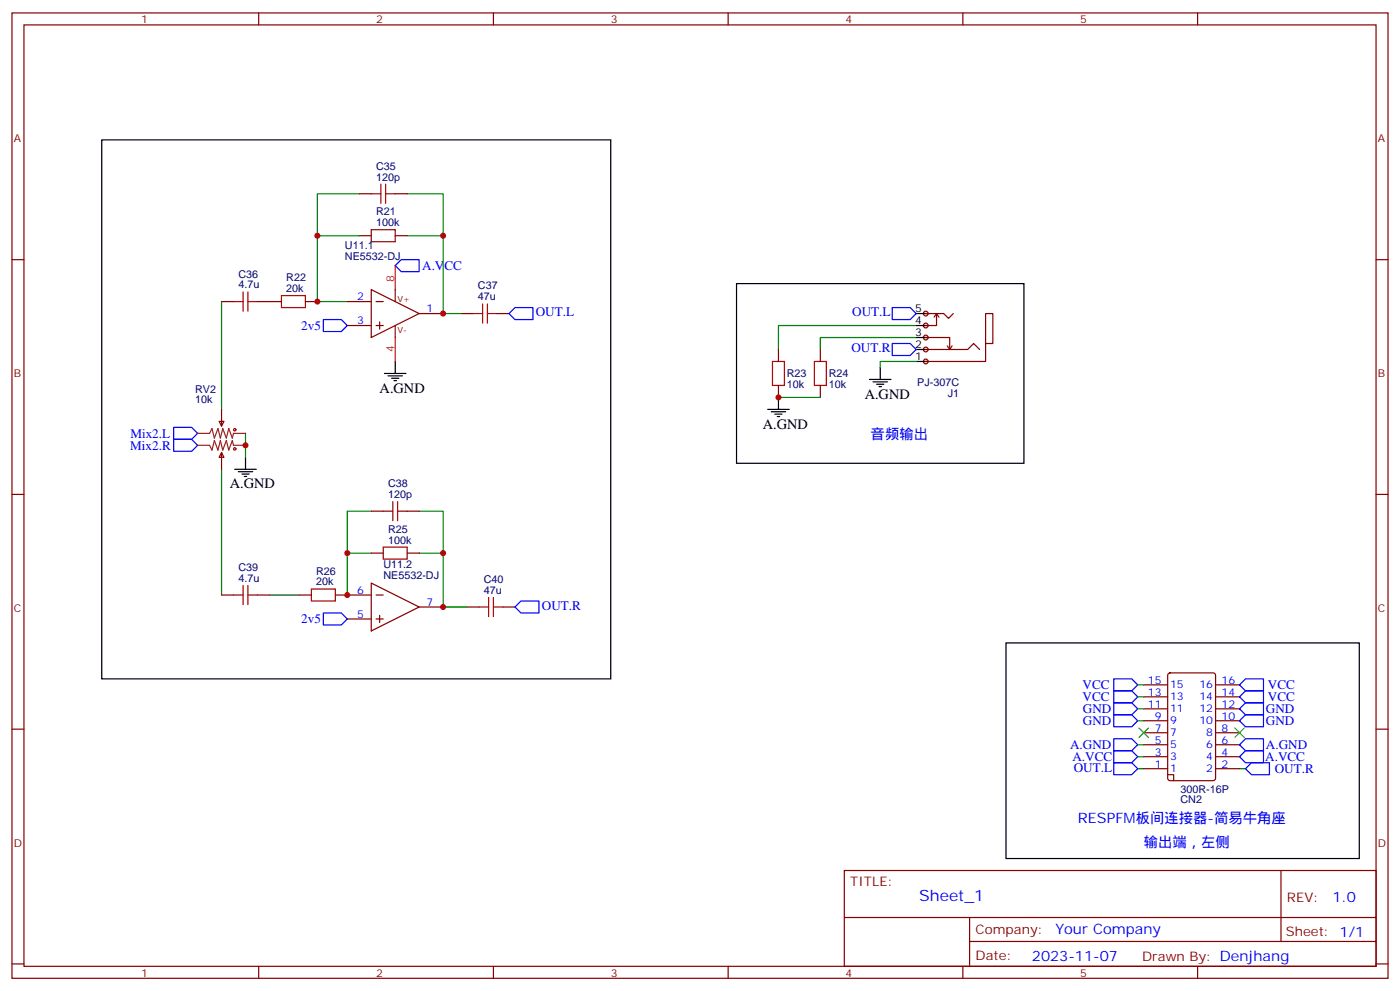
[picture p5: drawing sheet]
<svg xmlns="http://www.w3.org/2000/svg" width="412mm" height="292mm" viewBox="0 0 412 292" stroke-linecap="round" stroke-linejoin="round" font-family="sans-serif">
<g fill="none" stroke="#870000" stroke-width=".35">
<path d="M3.5 3.8h405.4v284.3h-405.4zM7.1 7.3h398.2v277.3h-398.2zM76.2 3.8v3.5M145.3 3.8v3.5M214.5 3.8v3.5M283.6 3.8v3.5M352.8 3.8v3.5M3.5 76.5h3.6M405.3 76.5h3.6M229.3 102.9v3.6M229.3 113.5v3.6M241.7 102.9v3.6"/>
<path d="M241.7 113.5v3.6M3.5 145.6h3.6M405.3 145.6h3.6M3.5 214.8h3.6M405.3 214.8h3.6M248.7 256.4h156.6v28.2h-156.6zM377.3 256.4v20.9M248.7 270.2h156.5M285.6 277.3h119.6M285.6 270.2v14.2M3.5 283.9h3.6M76.2 284.6v3.5"/>
<path d="M145.3 284.6v3.5M214.5 284.6v3.5M283.6 284.6v3.5M352.8 284.6v3.5M405.3 283.9h3.6"/>
</g>
<path d="M217 83.5h84.6v53h-84.6zM229.3 117.1v3.5M226.1 120.6h6.4M227.2 121.3h4.2M228.2 122h2.2M229 122.7h.7" fill="none" stroke="#000" stroke-width=".35"/>
<path d="M269.9 99.4h-28.2v3.5M269.9 95.9h-40.6v7" fill="none" stroke="#008700" stroke-width=".35"/>
<path d="M227.5 106.5h3.6v7h-3.6zM239.9 106.5h3.5v7h-3.5z" fill="none" stroke="#a10000" stroke-width=".35"/>
<g fill="#f0f0f0" stroke="#870000" stroke-width=".35">
<circle cx="272.7" cy="92.4" r=".71"/>
<circle cx="272.7" cy="95.9" r=".71"/>
<circle cx="272.7" cy="99.4" r=".71"/>
<circle cx="272.7" cy="102.9" r=".71"/>
<circle cx="272.7" cy="106.5" r=".71"/>
</g>
<g fill="none" stroke="#000" stroke-width=".35">
<path d="M30 41.2h149.9v158.8h-149.9zM269.9 99.4h3.5M269.9 95.9h3.5M269.9 92.4h3.5M113.2 110h6.4M114.3 110.7h4.2M115.4 111.4h2.1M116.1 112.1h.7M116.4 106.5v3.5M256.1 111.8h6.4M257.2 112.5h4.2M258.2 113.2h2.1"/>
<path d="M258.9 113.9h.7M259.3 108.2v3.6M269.9 106.5h3.5M269.9 102.9h3.5M69.1 138.2h6.4M70.2 138.9h4.2M71.3 139.6h2.1M72.3 134.7v3.5M72 140.3h.7M296.3 189.4h104.1v63.5h-104.1z"/>
</g>
<g fill="none" stroke="#870000" stroke-width=".35">
<path d="M105.8 57.1h3.6M116.4 57.1h3.5M105.8 69.4h3.6M116.4 69.4h3.5M65.3 88.8h3.5M75.8 88.8h7.1M90 88.8h3.5M102.3 88.8h7.1M102.3 95.9h7.1M109.4 85.3l14.1 7.1-14.1 7zM110.8 88.8h2.1M110.8 95.9h2.1"/>
<path d="M111.8 94.8v2.1M116.4 85.3v3.5M116.4 95.9v3.5M123.5 92.4h7M135.8 92.4h3.5M146.4 92.4h3.5M272.7 99.4h7.1v3.5M272.7 92.4h5.3l1.4 1.4 1.4-1.4M275.9 92.4v3.5h-3.2M275.9 92.4l.7 1M275.9 92.4l-.7 1M272.7 102.9h12.3l1.8-1.7 1.8 1.7"/>
<path d="M279 101.9l.8 1M280.5 101.9l-.7 1M290.3 101.2v-8.8h2.2v8.8h-2.2v5.3h-17.6M64.6 124.1h1.4l-.7 1.4zM65.3 133.3l.7 1.4h-1.4zM65.3 120.6v4.9M65.3 133.3v4.9M109.4 150.6h3.5M119.9 150.6h3.6M65.3 175.3h3.5M75.8 175.3h3.6M88.2 175.3h3.5"/>
<path d="M98.8 175.3h10.6M109.4 171.7l14.1 7.1-14.1 7zM109.4 162.9h3.5M110.8 175.3h2.1M119.9 162.9h3.6M123.5 178.8h7M137.6 178.8h3.5M148.2 178.8h3.5M102.3 182.3h7.1M110.8 182.3h2.1M111.8 181.3v2.1M344.2 198.4l.5-.2h12.7l.6 .4 .1 30.6-.5 .7h-12.9l-.7-.4v-30.6z"/>
<path d="M336.9 219.4h7.1M336.9 215.8h7.1M336.9 212.3h7.1M336.9 208.8h7.1M336.9 205.2h7.1M336.9 201.7h7.1M358.1 219.4h7M358.1 215.8h7M358.1 212.3h7M358.1 208.8h7M358.1 205.2h7M358.1 201.7h7"/>
<path d="M336.9 226.4h7.1M336.9 222.9h7.1M344 228.2h1.7v1.7M358.1 226.4h7M358.1 222.9h7"/>
</g>
<g fill="none" stroke="#00f" stroke-width=".35">
<path d="M116.4 78.2l1.8-1.7h5.3v3.5h-5.3zM95.2 94.1h5.3l1.8 1.8-1.8 1.7h-5.3zM149.9 92.4l1.8-1.8h5.3v3.5h-5.3zM262.8 90.6h5.3l1.8 1.8-1.8 1.7h-5.3zM262.8 101.2h5.3l1.8 1.7-1.8 1.8h-5.3zM51.2 129.4h5.2l1.8 1.8-1.8 1.7h-5.2zM51.2 125.9h5.2l1.8 1.7-1.8 1.8h-5.2zM153.5 177h5.2v3.6h-5.2l-1.8-1.8zM95.2 180.6h5.3l1.8 1.7-1.8 1.8h-5.3zM328.1 200h5.3l1.7 1.7-1.7 1.8h-5.3zM328.1 203.5h5.3l1.7 1.7-1.7 1.8h-5.3zM328.1 217.6h5.3l1.7 1.8-1.7 1.7h-5.3z"/>
<path d="M328.1 210.5h5.3l1.7 1.8-1.7 1.8h-5.3zM328.1 207h5.3l1.7 1.8-1.7 1.7h-5.3zM365.1 201.7l1.8-1.7h5.3v3.5h-5.3zM365.1 212.3l1.8-1.8h5.3v3.6h-5.3zM366.9 203.5h5.3v3.5h-5.3l-1.8-1.8zM366.9 217.6h5.3v3.5h-5.3l-1.8-1.7zM366.9 207h5.3v3.5h-5.3l-1.8-1.7zM328.1 221.1h5.3l1.7 1.8-1.7 1.7h-5.3zM328.1 224.6h5.3l1.7 1.8-1.7 1.8h-5.3zM365.1 222.9l1.8-1.8h5.3v3.5h-5.3zM366.9 226.4l1.8-1.8h5.2v3.6h-5.2z"/>
</g>
<g fill="none" stroke="#008700" stroke-width=".35">
<path d="M105.8 57.1h-12.3v12.3M119.9 57.1h10.6v12.3M105.8 69.4h-12.3v19.4h8.8M119.9 69.4h10.6v23h5.3M65.3 88.8v31.8M229.3 117.1h12.4M269.9 106.5h-10.6v1.7M65.3 138.2v37.1M72.3 127.6v7.1M109.4 150.6h-7.1v24.7M123.5 150.6h7v12.3M79.4 175.3h8.8"/>
<path d="M102.3 162.9h7.1M123.5 162.9h7v15.9h7.1M335.1 219.4h1.8M335.1 212.3h1.8M335.1 208.8h1.8M335.1 205.2h1.8M335.1 201.7h1.8M335.1 226.4h1.8M335.1 222.9h1.8M365.1 226.4h1.8"/>
</g>
<g fill="none" stroke="#a10000" stroke-width=".35">
<path d="M109.4 57.1h2.8M112.2 54.3v5.6M113.6 57.1h2.8M113.6 54.3v5.6M109.4 67.7h7v3.5h-7zM68.8 88.8h2.8M71.6 86v5.7M73 88.8h2.8M73 86v5.7M82.9 87.1h7.1v3.5h-7.1zM139.3 92.4h2.9M142.2 89.5v5.7"/>
<path d="M143.6 92.4h2.8M143.6 89.5v5.7M112.9 150.6h2.8M115.7 147.7v5.7M117.1 150.6h2.8M117.1 147.7v5.7M68.8 175.3h2.8M71.6 172.4v5.7M73 172.4v5.7M73 175.3h2.8M91.7 173.5h7.1v3.5h-7.1zM112.9 161.1h7v3.6h-7z"/>
<path d="M141.1 178.8h2.8M143.9 176v5.6M145.3 178.8h2.9M145.3 176v5.6"/>
<circle cx="69.1" cy="132.2" r=".35"/>
<circle cx="69.1" cy="126.6" r=".35"/>
</g>
<path d="M116.4 78.2v7.1M116.4 99.4v7.1" fill="none" stroke="#f00" stroke-width=".35"/>
<path d="M58.2 127.6h3.5l.7-1.4 .7 2.8 1.1-2.8 .7 2.8 .7-2.8 1.1 2.8 .7-2.8 1 2.8 .4-1.4h3.5M58.2 131.2h3.5l.7 1.4 .7-2.8 1.1 2.8 .7-2.8 .7 2.8 1.1-2.8 .7 2.8 1-2.8 .4 1.4h3.5" fill="none" stroke="#8c2424" stroke-width=".35"/>
<path d="M335.5 214.4l2.8 2.8M338.3 214.4l-2.8 2.8M363.7 214.4l2.8 2.8M366.5 214.4l-2.8 2.8" fill="none" stroke="#3c3" stroke-width=".35"/>
<g fill="#c00">
<circle cx="229.3" cy="117.1" r=".88"/>
<circle cx="93.5" cy="88.8" r=".88"/>
<circle cx="102.3" cy="162.9" r=".88"/>
<circle cx="130.5" cy="162.9" r=".88"/>
<circle cx="130.5" cy="178.8" r=".88"/>
<circle cx="102.3" cy="175.3" r=".88"/>
<circle cx="130.5" cy="69.4" r=".88"/>
<circle cx="93.5" cy="69.4" r=".88"/>
<circle cx="130.5" cy="92.4" r=".88"/>
<circle cx="72.3" cy="131.2" r=".88"/>
</g>
<text font-size="4.6" fill="#00f" x="270.8" y="265.4">Sheet_1</text>
<g font-size="4.2">
<text x="111.8" y="115.6">A.GND</text>
<text x="254.7" y="117.4">A.GND</text>
<text x="224.7" y="126.2">A.GND</text>
<text x="67.7" y="143.9">A.GND</text>
</g>
<g font-size="4.2" fill="#00f">
<text x="256.5" y="129.4">音频输出</text>
<text x="317.5" y="242.3">RESPFM板间连接器-简易牛角座</text>
<text x="336.9" y="249.3">输出端，左侧</text>
<text x="392.5" y="265.7">1.0</text>
<text x="310.9" y="275.2">Your Company</text>
<text x="304" y="283">2023-11-07</text>
</g>
<g font-size="3.9" fill="#00f">
<text x="124.4" y="79.4">A.VCC</text>
<text x="157.8" y="93.2">OUT.L</text>
<text x="251" y="93.2">OUT.L</text>
<text x="88.7" y="97.2">2v5</text>
<text x="250.8" y="103.7">OUT.R</text>
<text x="38.4" y="128.9">Mix2.L</text>
<text x="38.4" y="132.4">Mix2.R</text>
<text x="159.6" y="179.6">OUT.R</text>
<text x="88.7" y="183.6">2v5</text>
<text x="318.9" y="203">VCC</text>
<text x="373.5" y="203">VCC</text>
<text x="318.9" y="206.5">VCC</text>
<text x="373.5" y="206.5">VCC</text>
<text x="319" y="213.6">GND</text>
<text x="319" y="210">GND</text>
<text x="372.9" y="210">GND</text>
<text x="372.9" y="213.6">GND</text>
<text x="315.2" y="220.6">A.GND</text>
<text x="372.9" y="220.6">A.GND</text>
<text x="315.9" y="224.2">A.VCC</text>
<text x="316.3" y="227.3">OUT.L</text>
<text x="372.7" y="224.2">A.VCC</text>
<text x="375.5" y="227.7">OUT.R</text>
</g>
<g font-size="3.9" fill="#800">
<text x="250.5" y="261">TITLE:</text>
<text x="379.1" y="265.7">REV:</text>
<text x="287.4" y="275.2">Company:</text>
<text x="378.7" y="275.8">Sheet: 1/1</text>
<text x="287.4" y="282.9">Date:</text>
<text x="336.4" y="282.9">Drawn By: Denjhang</text>
</g>
<g font-size="3.2" fill="#800">
<text x="41.6" y="6.8">1</text>
<text x="110.8" y="6.8">2</text>
<text x="179.9" y="6.8">3</text>
<text x="249.1" y="6.8">4</text>
<text x="318.2" y="6.8">5</text>
<text x="4.1" y="41.9">A</text>
<text x="405.9" y="41.9">A</text>
<text x="4.1" y="111.1">B</text>
<text x="405.9" y="111.1">B</text>
<text x="4.1" y="180.2">C</text>
<text x="405.9" y="180.2">C</text>
<text x="4.1" y="249.3">D</text>
<text x="405.9" y="249.3">D</text>
<text x="41.6" y="287.6">1</text>
<text x="110.8" y="287.6">2</text>
<text x="179.9" y="287.6">3</text>
<text x="249.1" y="287.6">4</text>
<text x="318.2" y="287.6">5</text>
</g>
<g font-size="3.2" fill="#000080">
<text x="110.8" y="53.2">120p</text>
<text x="110.8" y="50">C35</text>
<text x="110.8" y="63.4">R21</text>
<text x="110.8" y="66.6">100k</text>
<text x="101.6" y="76.5">NE5532-DJ</text>
<text x="101.6" y="73.3">U11.1</text>
<text x="70.2" y="81.8">C36</text>
<text x="84.3" y="82.8">R22</text>
<text x="70.2" y="84.9">4.7u</text>
<text x="84.3" y="86">20k</text>
<text x="140.8" y="88.5">47u</text>
<text x="140.8" y="85.3">C37</text>
<text x="231.8" y="111.1">R23</text>
<text x="244.1" y="111.1">R24</text>
<text x="270.2" y="113.7">PJ-307C</text>
<text x="57.5" y="118.8">10k</text>
<text x="57.5" y="115.6">RV2</text>
<text x="231.8" y="114.3">10k</text>
<text x="244.1" y="114.3">10k</text>
<text x="279.2" y="116.9">J1</text>
<text x="114.3" y="143.5">C38</text>
<text x="114.3" y="146.7">120p</text>
<text x="114.3" y="160.1">100k</text>
<text x="114.3" y="156.9">R25</text>
<text x="112.9" y="167.4">U11.2</text>
<text x="70.2" y="171.4">4.7u</text>
<text x="70.2" y="168.3">C39</text>
<text x="93.1" y="172.4">20k</text>
<text x="93.1" y="169.2">R26</text>
<text x="112.9" y="170.6">NE5532-DJ</text>
<text x="142.5" y="171.7">C40</text>
<text x="142.5" y="174.9">47u</text>
<text x="347.7" y="233.5">300R-16P</text>
<text x="347.7" y="236.6">CN2</text>
</g>
<g font-size="3.2" fill="#f00">
<text x="116.1" y="83.2" transform="rotate(-90 116.1 83.2)">8</text>
<text x="116.1" y="103.5" transform="rotate(-90 116.1 103.5)">4</text>
</g>
<g font-size="3.2" fill="#00f">
<text x="105.2" y="88.5">2</text>
<text x="105.2" y="95.5">3</text>
<text x="125.6" y="92">1</text>
<text x="105.2" y="174.9">6</text>
<text x="125.6" y="178.4">7</text>
<text x="105.2" y="182">5</text>
<text x="338.2" y="201.4">15</text>
<text x="344.7" y="202.8">15</text>
<text x="353.3" y="202.8">16</text>
<text x="359.8" y="201.4">16</text>
<text x="338.2" y="208.4">11</text>
<text x="338.2" y="204.9">13</text>
<text x="344.7" y="209.8">11</text>
<text x="344.7" y="206.3">13</text>
<text x="353.3" y="209.8">12</text>
<text x="353.3" y="206.3">14</text>
<text x="359.8" y="208.4">12</text>
<text x="359.8" y="204.9">14</text>
<text x="340.2" y="215.5">7</text>
<text x="340.2" y="211.9">9</text>
<text x="344.7" y="213.4">9</text>
<text x="353.3" y="213.4">10</text>
<text x="359.8" y="215.5">8</text>
<text x="359.8" y="211.9">10</text>
<text x="340.2" y="219">5</text>
<text x="344.7" y="220.4">5</text>
<text x="344.7" y="216.9">7</text>
<text x="355.3" y="220.4">6</text>
<text x="355.3" y="216.9">8</text>
<text x="359.8" y="219">6</text>
<text x="340.2" y="226.1">1</text>
<text x="340.2" y="222.5">3</text>
<text x="344.7" y="227.5">1</text>
<text x="344.7" y="223.9">3</text>
<text x="355.3" y="227.5">2</text>
<text x="355.3" y="223.9">4</text>
<text x="359.8" y="226.1">2</text>
<text x="359.8" y="222.5">4</text>
</g>
<g font-size="3.2">
<text x="269.6" y="95.5">4</text>
<text x="269.6" y="92">5</text>
<text x="269.6" y="99.1">3</text>
<text x="269.6" y="106.1">1</text>
<text x="269.6" y="102.6">2</text>
</g>
<g font-size="2.5" fill="#800">
<text x="117.1" y="88.8">V+</text>
<text x="117.1" y="98">V-</text>
</g>
</svg>
